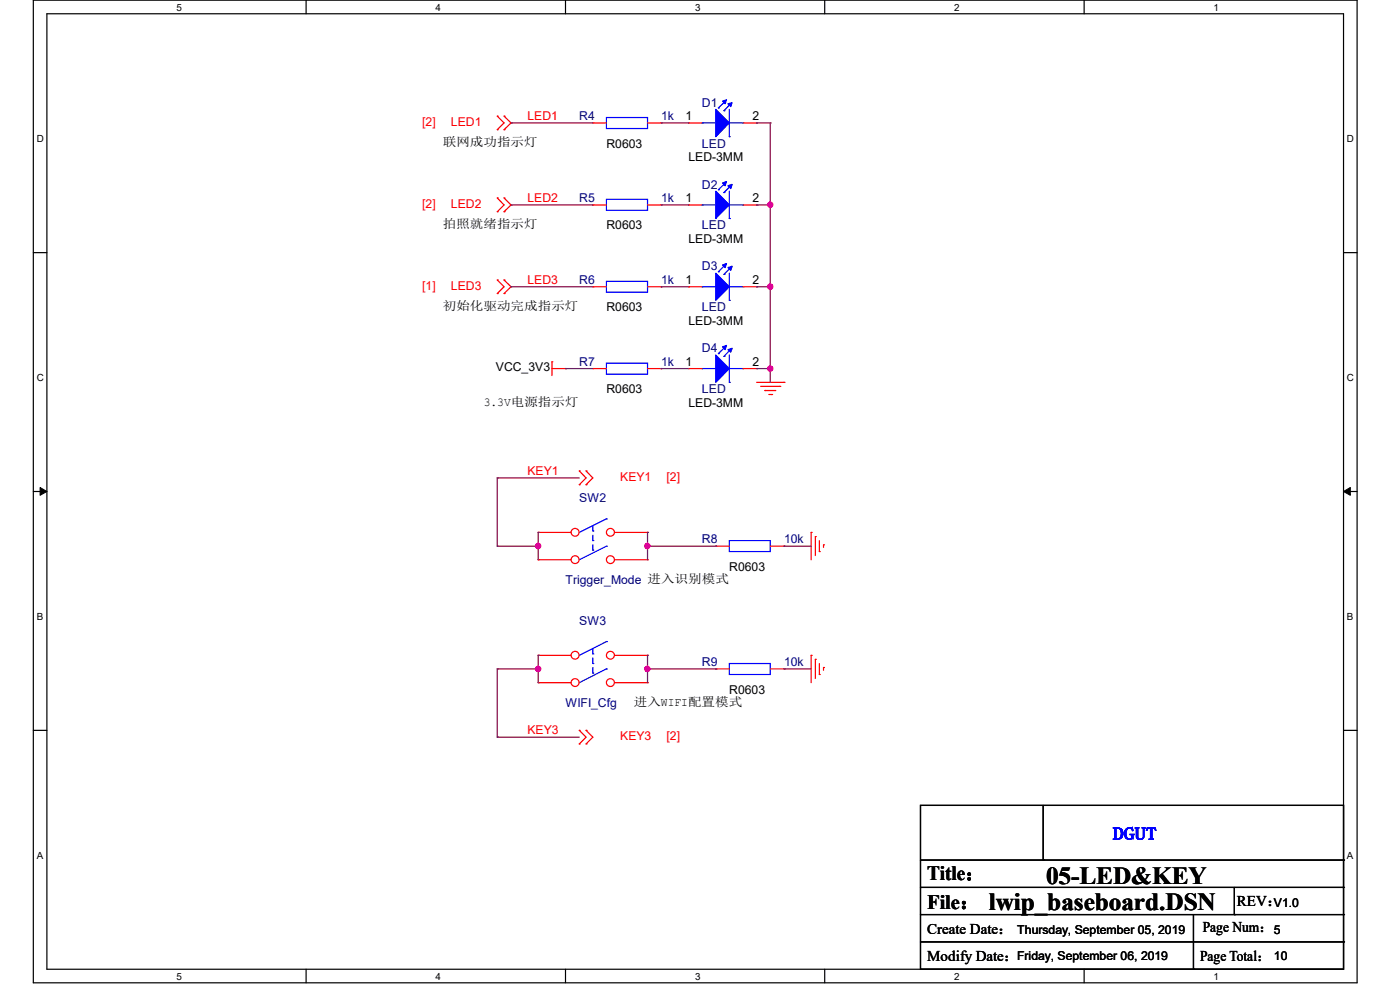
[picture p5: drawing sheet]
<svg xmlns="http://www.w3.org/2000/svg" width="297mm" height="210mm" viewBox="0 0 297 210" stroke-linecap="round" stroke-linejoin="round" font-family="sans-serif">
<path d="M7.1 0h280.8v208.5h-280.8zM9.9 2.9h275.1v202.7h-275.1z" fill="none" stroke="#000" stroke-width=".25"/>
<g fill="#fff">
<path d="M37.4 .3h1.2v2.4h-1.2z"/>
<path d="M37.4 205.9h1.2v2.3h-1.2z"/>
</g>
<path d="M64.9 0v2.9M64.9 205.6v2.9" fill="none" stroke="#000" stroke-width=".25"/>
<g fill="#fff">
<path d="M92.4 .3h1.2v2.4h-1.2z"/>
<path d="M92.4 205.9h1.2v2.3h-1.2z"/>
</g>
<path d="M120 0v2.9M120 205.6v2.9" fill="none" stroke="#000" stroke-width=".25"/>
<g fill="#fff">
<path d="M147.4 .3h1.2v2.4h-1.2z"/>
<path d="M147.4 205.9h1.2v2.3h-1.2z"/>
</g>
<path d="M175 0v2.9M175 205.6v2.9" fill="none" stroke="#000" stroke-width=".25"/>
<g fill="#fff">
<path d="M202.4 .3h1.2v2.4h-1.2z"/>
<path d="M202.4 205.9h1.2v2.3h-1.2z"/>
</g>
<path d="M230 0v2.9M230 205.6v2.9" fill="none" stroke="#000" stroke-width=".25"/>
<g fill="#fff">
<path d="M257.5 .3h1.1v2.4h-1.1z"/>
<path d="M257.5 205.9h1.1v2.3h-1.1z"/>
<path d="M7.8 28.2h1.5v2.4h-1.5z"/>
<path d="M285.7 28.2h1.5v2.4h-1.5z"/>
<path d="M7.8 78.9h1.5v2.3h-1.5z"/>
<path d="M285.7 78.9h1.5v2.3h-1.5z"/>
</g>
<path d="M7.1 53.6h2.8M285 53.6h2.9" fill="none" stroke="#000" stroke-width=".25"/>
<g fill="#fff">
<path d="M7.8 129.6h1.3v2.3h-1.3z"/>
<path d="M285.7 129.6h1.4v2.3h-1.4z"/>
</g>
<path d="M7.1 104.3h2.8M285 104.3h2.9" fill="none" stroke="#000" stroke-width=".25"/>
<path d="M8.5 103.4l1.4 .9-1.4 .8zM285 104.3l1.5-.9v1.7z" fill="#000" stroke="#000" stroke-width=".21"/>
<g fill="#fff">
<path d="M7.8 180.3h1.3v2.3h-1.3z"/>
<path d="M285.7 180.3h1.4v2.3h-1.4z"/>
</g>
<g fill="none" stroke="#000" stroke-width=".25">
<path d="M7.1 154.9h2.8M285 154.9h2.9M195.3 170.9h89.7v34.7h-89.7zM221.3 170.9v11.6M195.3 182.5h89.7M195.3 188.3h89.7M195.3 194h89.7M195.3 199.8h89.7M221.3 182.5h.1M253.2 194v11.6M261.9 194h.1M261.9 188.3v5.7"/>
<path d="M285 182.5h.1M285 188.3h.1M285 194h.1M285 199.8h.1M253.2 205.6h.1"/>
</g>
<g fill="none" stroke="#f00" stroke-width=".25">
<path d="M105.5 24.6h.1M105.5 27.5h.1M105.5 24.6l1.4 1.5-1.4 1.4M106.9 27.5h.1M106.9 24.6h.1M106.9 24.6l1.5 1.5-1.5 1.4M125.8 26.1h.1M125.8 26.1h2.9M137.4 26.1h2.9M140.3 26.1h.1M105.5 42h.1M105.5 44.9h.1"/>
<path d="M105.5 59.4h.1M105.5 42l1.4 1.5-1.4 1.4M105.5 59.4l1.4 1.4-1.4 1.5M106.9 44.9h.1M106.9 42h.1M106.9 59.4h.1M106.9 42l1.5 1.5-1.5 1.4M106.9 59.4l1.5 1.4-1.5 1.5M125.8 43.5h.1M125.8 43.5h2.9M137.4 43.5h2.9M140.3 43.5h.1"/>
<path d="M105.5 62.3h.1M106.9 62.3h.1M117.1 76.8h.1M117.1 78.2h2.9M117.1 76.8v2.9M120 78.2h.1M125.8 78.2h.1M125.8 78.2h2.9M137.4 78.2h2.9M140.3 78.2h.1M122.9 99.9h.1M122.9 99.9l1.4 1.5-1.4 1.4"/>
<path d="M124.3 99.9h.1M124.3 99.9l1.5 1.5-1.5 1.4M160.5 81.1h5.8M161.4 82h4M162.3 82.8h.1M162.3 82.8h2.3M163.1 83.7h.6M163.7 83.7h.1M165.4 82h.1M166.3 81.1h.1M122.9 102.8h.1M124.3 102.8h.1"/>
<path d="M172.1 112.9h.1M172.1 112.9v5.8M173 113.8h.1M173 113.8v4.1M173.8 117h.1M173.8 114.7v2.3M174.7 115.6h.1M174.7 115.6v.5M172.1 139h.1M172.1 139v5.8M173 139.9h.1M173 139.9v4"/>
<path d="M122.9 157.8h.1M122.9 154.9h.1M122.9 154.9l1.4 1.5-1.4 1.4M124.3 157.8h.1M124.3 154.9h.1M124.3 154.9l1.5 1.5-1.5 1.4M173.8 143.1h.1M173.8 140.8v2.3M174.7 141.6h.1M174.7 141.6v.6"/>
</g>
<g fill="none" stroke="#00f" stroke-width=".25">
<path d="M128.7 24.9h8.7v2.4h-8.7zM128.7 42.3h8.7v2.3h-8.7zM128.7 77h8.7v2.4h-8.7zM125.8 138.7h.1M125.8 137.6v1.1M125.8 139.6v1.2M128.7 136.1h.1M128.7 136.1l-5.8 2.9M125.8 140.8h.1M125.8 142.8h.1M125.8 141.6v1.2M128.7 141.9h.1"/>
<path d="M128.7 141.9l-5.8 2.9"/>
</g>
<circle cx="122" cy="139" r=".84" fill="#fff" stroke="#f00" stroke-width=".25"/>
<path d="M114.2 139h.1M114.2 139h7" fill="none" stroke="#f00" stroke-width=".25"/>
<circle cx="129.5" cy="139" r=".84" fill="#fff" stroke="#f00" stroke-width=".25"/>
<path d="M130.4 139h7M137.4 139h.1" fill="none" stroke="#f00" stroke-width=".25"/>
<circle cx="122" cy="144.8" r=".84" fill="#fff" stroke="#f00" stroke-width=".25"/>
<path d="M114.2 144.8h.1M114.2 144.8h7" fill="none" stroke="#f00" stroke-width=".25"/>
<circle cx="129.5" cy="144.8" r=".84" fill="#fff" stroke="#f00" stroke-width=".25"/>
<g fill="none" stroke="#f00" stroke-width=".25">
<path d="M146 26.1h.1M146 26.1h2.9M157.6 26.1h2.9M160.5 26.1h.1M146 60.8h.1M146 60.8h2.9M157.6 60.8h2.9M160.5 60.8h.1M151.8 115.9h.1M151.8 115.9h2.9M163.4 115.9h2.9M166.3 115.9h.1"/>
<path d="M130.4 144.8h7M137.4 144.8h.1M151.8 141.9h.1M151.8 141.9h2.9M163.4 141.9h2.9M166.3 141.9h.1"/>
</g>
<g fill="none" stroke="#00f" stroke-width=".25">
<path d="M148.9 26.1h.1M148.9 26.1h2.9M152.4 22.9h.1M153.6 23.5h.1M153.6 21.8l-1.2 1.1M154.7 29h.1M154.7 23.2v5.8M154.7 26.1h2.9M154.7 22.3l-1.1 1.2M157.6 26.1h.1M152.4 57.7h.1M153.6 58.2h.1"/>
<path d="M153.6 56.5l-1.2 1.2M154.7 58v5.7M154.7 57.1l-1.1 1.1M148.9 60.8h.1M148.9 60.8h2.9M154.7 63.7h.1M154.7 60.8h2.9M157.6 60.8h.1M125.8 112.6h.1M125.8 114.7h.1M125.8 116.7h.1M125.8 111.5v1.1"/>
<path d="M125.8 113.5v1.2M125.8 115.6v1.1M128.7 110.1h.1M128.7 115.9h.1M128.7 110.1l-5.8 2.8M128.7 115.9l-5.8 2.8M154.7 114.7h8.7v2.3h-8.7zM154.7 140.8h8.7v2.3h-8.7z"/>
</g>
<g fill="#00f" stroke="#00f" stroke-width=".25">
<path d="M151.8 58l2.9 2.8-2.9 2.9z" fill-rule="evenodd"/>
<path d="M153.3 56.2l.8-.3-.3 .9z" fill-rule="evenodd"/>
<path d="M154.4 56.8l.9-.3-.3 .9z" fill-rule="evenodd"/>
<path d="M151.8 23.2l2.9 2.9-2.9 2.9z" fill-rule="evenodd"/>
<path d="M153.3 21.5l.8-.3-.3 .8z" fill-rule="evenodd"/>
<path d="M154.4 22l.9-.2-.3 .8z" fill-rule="evenodd"/>
</g>
<circle cx="122" cy="112.9" r=".84" fill="#fff" stroke="#f00" stroke-width=".25"/>
<path d="M114.2 112.9h.1M114.2 112.9h7" fill="none" stroke="#f00" stroke-width=".25"/>
<circle cx="129.5" cy="112.9" r=".84" fill="#fff" stroke="#f00" stroke-width=".25"/>
<path d="M130.4 112.9h7M137.4 112.9h.1" fill="none" stroke="#f00" stroke-width=".25"/>
<circle cx="122" cy="118.7" r=".84" fill="#fff" stroke="#f00" stroke-width=".25"/>
<path d="M114.2 118.7h.1M114.2 118.7h7" fill="none" stroke="#f00" stroke-width=".25"/>
<circle cx="129.5" cy="118.7" r=".84" fill="#fff" stroke="#f00" stroke-width=".25"/>
<g fill="none" stroke="#f00" stroke-width=".25">
<path d="M146 43.5h.1M146 43.5h2.9M157.6 43.5h2.9M160.5 43.5h.1M125.8 60.8h.1M125.8 60.8h2.9M137.4 60.8h2.9M140.3 60.8h.1M146 78.2h.1M146 78.2h2.9M157.6 78.2h2.9M160.5 78.2h.1"/>
<path d="M130.4 118.7h7M137.4 118.7h.1"/>
</g>
<g fill="none" stroke="#00f" stroke-width=".25">
<path d="M153.6 39.1l-1.2 1.2M154.7 39.7l-1.1 1.2M128.7 59.7h8.7v2.3h-8.7zM148.9 43.5h.1M148.9 43.5h2.9M152.4 40.3h.1M153.6 40.9h.1M154.7 46.4h.1M154.7 40.6v5.8M154.7 43.5h2.9M157.6 43.5h.1M148.9 78.2h.1"/>
<path d="M148.9 78.2h2.9M152.4 75h.1M153.6 75.6h.1M153.6 73.9l-1.2 1.1M154.7 75.3v5.8M154.7 78.2h2.9M154.7 74.4l-1.1 1.2M157.6 78.2h.1M154.7 81.1h.1"/>
</g>
<g fill="#00f" stroke="#00f" stroke-width=".25">
<path d="M151.8 40.6l2.9 2.9-2.9 2.9z" fill-rule="evenodd"/>
<path d="M153.3 38.8l.8-.3-.3 .9z" fill-rule="evenodd"/>
<path d="M154.4 39.4l.9-.3-.3 .9z" fill-rule="evenodd"/>
<path d="M151.8 75.3l2.9 2.9-2.9 2.9z" fill-rule="evenodd"/>
<path d="M153.3 73.6l.8-.3-.3 .9z" fill-rule="evenodd"/>
<path d="M154.4 74.2l.9-.3-.3 .8z" fill-rule="evenodd"/>
</g>
<g fill="none" stroke="#800040" stroke-width=".25">
<path d="M108.4 26.1h.1M108.4 26.1h17.4M140.3 26.1h.1M140.3 26.1h5.7M160.5 26.1h.1M160.5 26.1h2.9M163.4 26.1h.1M163.4 26.1v55M108.4 43.5h.1M108.4 43.5h17.4M140.3 43.5h.1M140.3 43.5h5.7"/>
<path d="M160.5 43.5h.1M160.5 43.5h2.9M163.4 43.5h.1M108.4 60.8h.1M108.4 60.8h17.4M120 78.2h.1M120 78.2h5.8M140.3 60.8h.1M140.3 78.2h.1M140.3 60.8h5.7M140.3 78.2h5.7M160.5 60.8h.1"/>
<path d="M160.5 78.2h.1M160.5 60.8h2.9M160.5 78.2h2.9M163.4 60.8h.1M163.4 78.2h.1M105.5 101.4h.1M105.5 115.9h.1M105.5 115.9h8.7M105.5 101.4h17.4M105.5 101.4v14.5M114.2 112.9h.1M114.2 115.9h.1"/>
<path d="M114.2 112.9v5.8M137.4 112.9h.1M137.4 115.9h.1M137.4 112.9v5.8M137.4 115.9h14.4M151.8 115.9h.1M166.3 115.9h.1M166.3 115.9h5.8M114.2 139h.1M114.2 139v5.8M137.4 139h.1M137.4 139v5.8"/>
<path d="M105.5 156.4h.1M105.5 141.9h.1M105.5 141.9h8.7M105.5 156.4h17.4M105.5 141.9v14.5M114.2 141.9h.1M137.4 141.9h.1M137.4 141.9h14.4M151.8 141.9h.1M166.3 141.9h.1M166.3 141.9h5.8"/>
</g>
<g fill="#f0f" stroke="#f0f" stroke-width=".25">
<circle cx="163.4" cy="60.8" r=".55"/>
<circle cx="163.4" cy="43.4" r=".55"/>
<circle cx="163.4" cy="78.2" r=".55"/>
<circle cx="137.3" cy="115.8" r=".55"/>
<circle cx="137.3" cy="141.9" r=".55"/>
<circle cx="114.2" cy="141.9" r=".55"/>
<circle cx="114.2" cy="115.8" r=".55"/>
</g>
<g font-size="5.2">
<text x="221.9" y="187.5">05-LED&amp;KEY</text>
<text x="209.8" y="193">lwip_baseboard.DSN</text>
</g>
<g font-size="4.3">
<text x="196.7" y="186.7">Title：</text>
<text x="196.7" y="192.7">File：</text>
</g>
<text font-size="3.7" fill="#00f" x="236.1" y="178.1">DGUT</text>
<g font-size="3.2">
<text x="255.2" y="197.7">Page Num：</text>
<text x="262.4" y="192.2">REV：</text>
<text x="196.7" y="203.8">Modify Date：</text>
<text x="196.7" y="198">Create Date：</text>
<text x="254.6" y="203.8">Page Total：</text>
</g>
<g font-size="2.6" fill="#000080">
<text x="148.9" y="22.6">D1</text>
<text x="122.9" y="25.5">R4</text>
<text x="140.2" y="25.5">1k</text>
<text x="148.9" y="31.3">LED</text>
<text x="148.9" y="40">D2</text>
<text x="122.9" y="42.9">R5</text>
<text x="140.2" y="42.9">1k</text>
<text x="148.9" y="48.7">LED</text>
<text x="148.9" y="57.4">D3</text>
<text x="122.9" y="60.3">R6</text>
<text x="140.2" y="60.3">1k</text>
<text x="148.9" y="66">LED</text>
<text x="122.9" y="77.6">R7</text>
<text x="140.2" y="77.6">1k</text>
<text x="148.9" y="74.8">D4</text>
<text x="148.9" y="83.4">LED</text>
<text x="122.9" y="106.6">SW2</text>
<text x="148.9" y="115.3">R8</text>
<text x="166.3" y="115.3">10k</text>
<text x="120" y="124">Trigger_Mode 进入识别模式</text>
<text x="122.9" y="132.7">SW3</text>
<text x="148.9" y="141.4">R9</text>
<text x="166.3" y="141.4">10k</text>
<text x="120" y="150">WIFI_Cfg</text>
</g>
<g font-size="2.6" fill="#f00">
<text x="89.6" y="26.7">[2]</text>
<text x="95.7" y="26.7">LED1</text>
<text x="111.9" y="25.5">LED1</text>
<text x="89.6" y="44.1">[2]</text>
<text x="95.7" y="44.1">LED2</text>
<text x="111.9" y="42.9">LED2</text>
<text x="89.6" y="61.4">[1]</text>
<text x="95.7" y="61.4">LED3</text>
<text x="111.9" y="60.2">LED3</text>
<text x="111.9" y="100.8">KEY1</text>
<text x="131.6" y="102">KEY1</text>
<text x="141.4" y="102">[2]</text>
<text x="111.9" y="155.8">KEY3</text>
<text x="131.6" y="157">KEY3</text>
<text x="141.4" y="157">[2]</text>
</g>
<g font-size="2.6">
<text x="145.5" y="25.4">1</text>
<text x="159.6" y="25.4">2</text>
<text x="93.9" y="31.1">联网成功指示灯</text>
<text x="128.6" y="31.3">R0603</text>
<text x="146" y="34.2">LED-3MM</text>
<text x="145.5" y="42.8">1</text>
<text x="159.6" y="42.8">2</text>
<text x="93.9" y="48.4">拍照就绪指示灯</text>
<text x="128.6" y="48.7">R0603</text>
<text x="146" y="51.6">LED-3MM</text>
<text x="93.9" y="65.8">初始化驱动完成指示灯</text>
<text x="145.5" y="60.2">1</text>
<text x="159.6" y="60.2">2</text>
<text x="128.6" y="66">R0603</text>
<text x="146" y="69">LED-3MM</text>
<text x="145.5" y="77.6">1</text>
<text x="159.6" y="77.6">2</text>
<text x="105.2" y="78.8">VCC_3V3</text>
<text x="128.6" y="83.4">R0603</text>
<text x="102.6" y="86.1">3.3V电源指示灯</text>
<text x="146" y="86.3">LED-3MM</text>
<text x="154.7" y="121.1">R0603</text>
<text x="134.5" y="149.8">进入WIFI配置模式</text>
<text x="154.7" y="147.1">R0603</text>
<text x="270.3" y="192.3">V1.0</text>
<text x="215.8" y="198.1">Thursday, September 05, 2019</text>
<text x="215.8" y="203.6">Friday, September 06, 2019</text>
<text x="270.3" y="198.1">5</text>
<text x="270.3" y="203.6">10</text>
</g>
<g font-size="2.1">
<text x="37.4" y="2.2">5</text>
<text x="92.4" y="2.2">4</text>
<text x="147.4" y="2.2">3</text>
<text x="202.4" y="2.2">2</text>
<text x="257.5" y="2.2">1</text>
<text x="7.8" y="30.1">D</text>
<text x="285.8" y="30.1">D</text>
<text x="7.8" y="80.8">C</text>
<text x="285.8" y="80.8">C</text>
<text x="7.8" y="131.5">B</text>
<text x="285.8" y="131.5">B</text>
<text x="7.8" y="182.2">A</text>
<text x="285.8" y="182.2">A</text>
<text x="37.4" y="207.8">5</text>
<text x="92.4" y="207.8">4</text>
<text x="147.4" y="207.8">3</text>
<text x="202.4" y="207.8">2</text>
<text x="257.5" y="207.8">1</text>
</g>
</svg>
